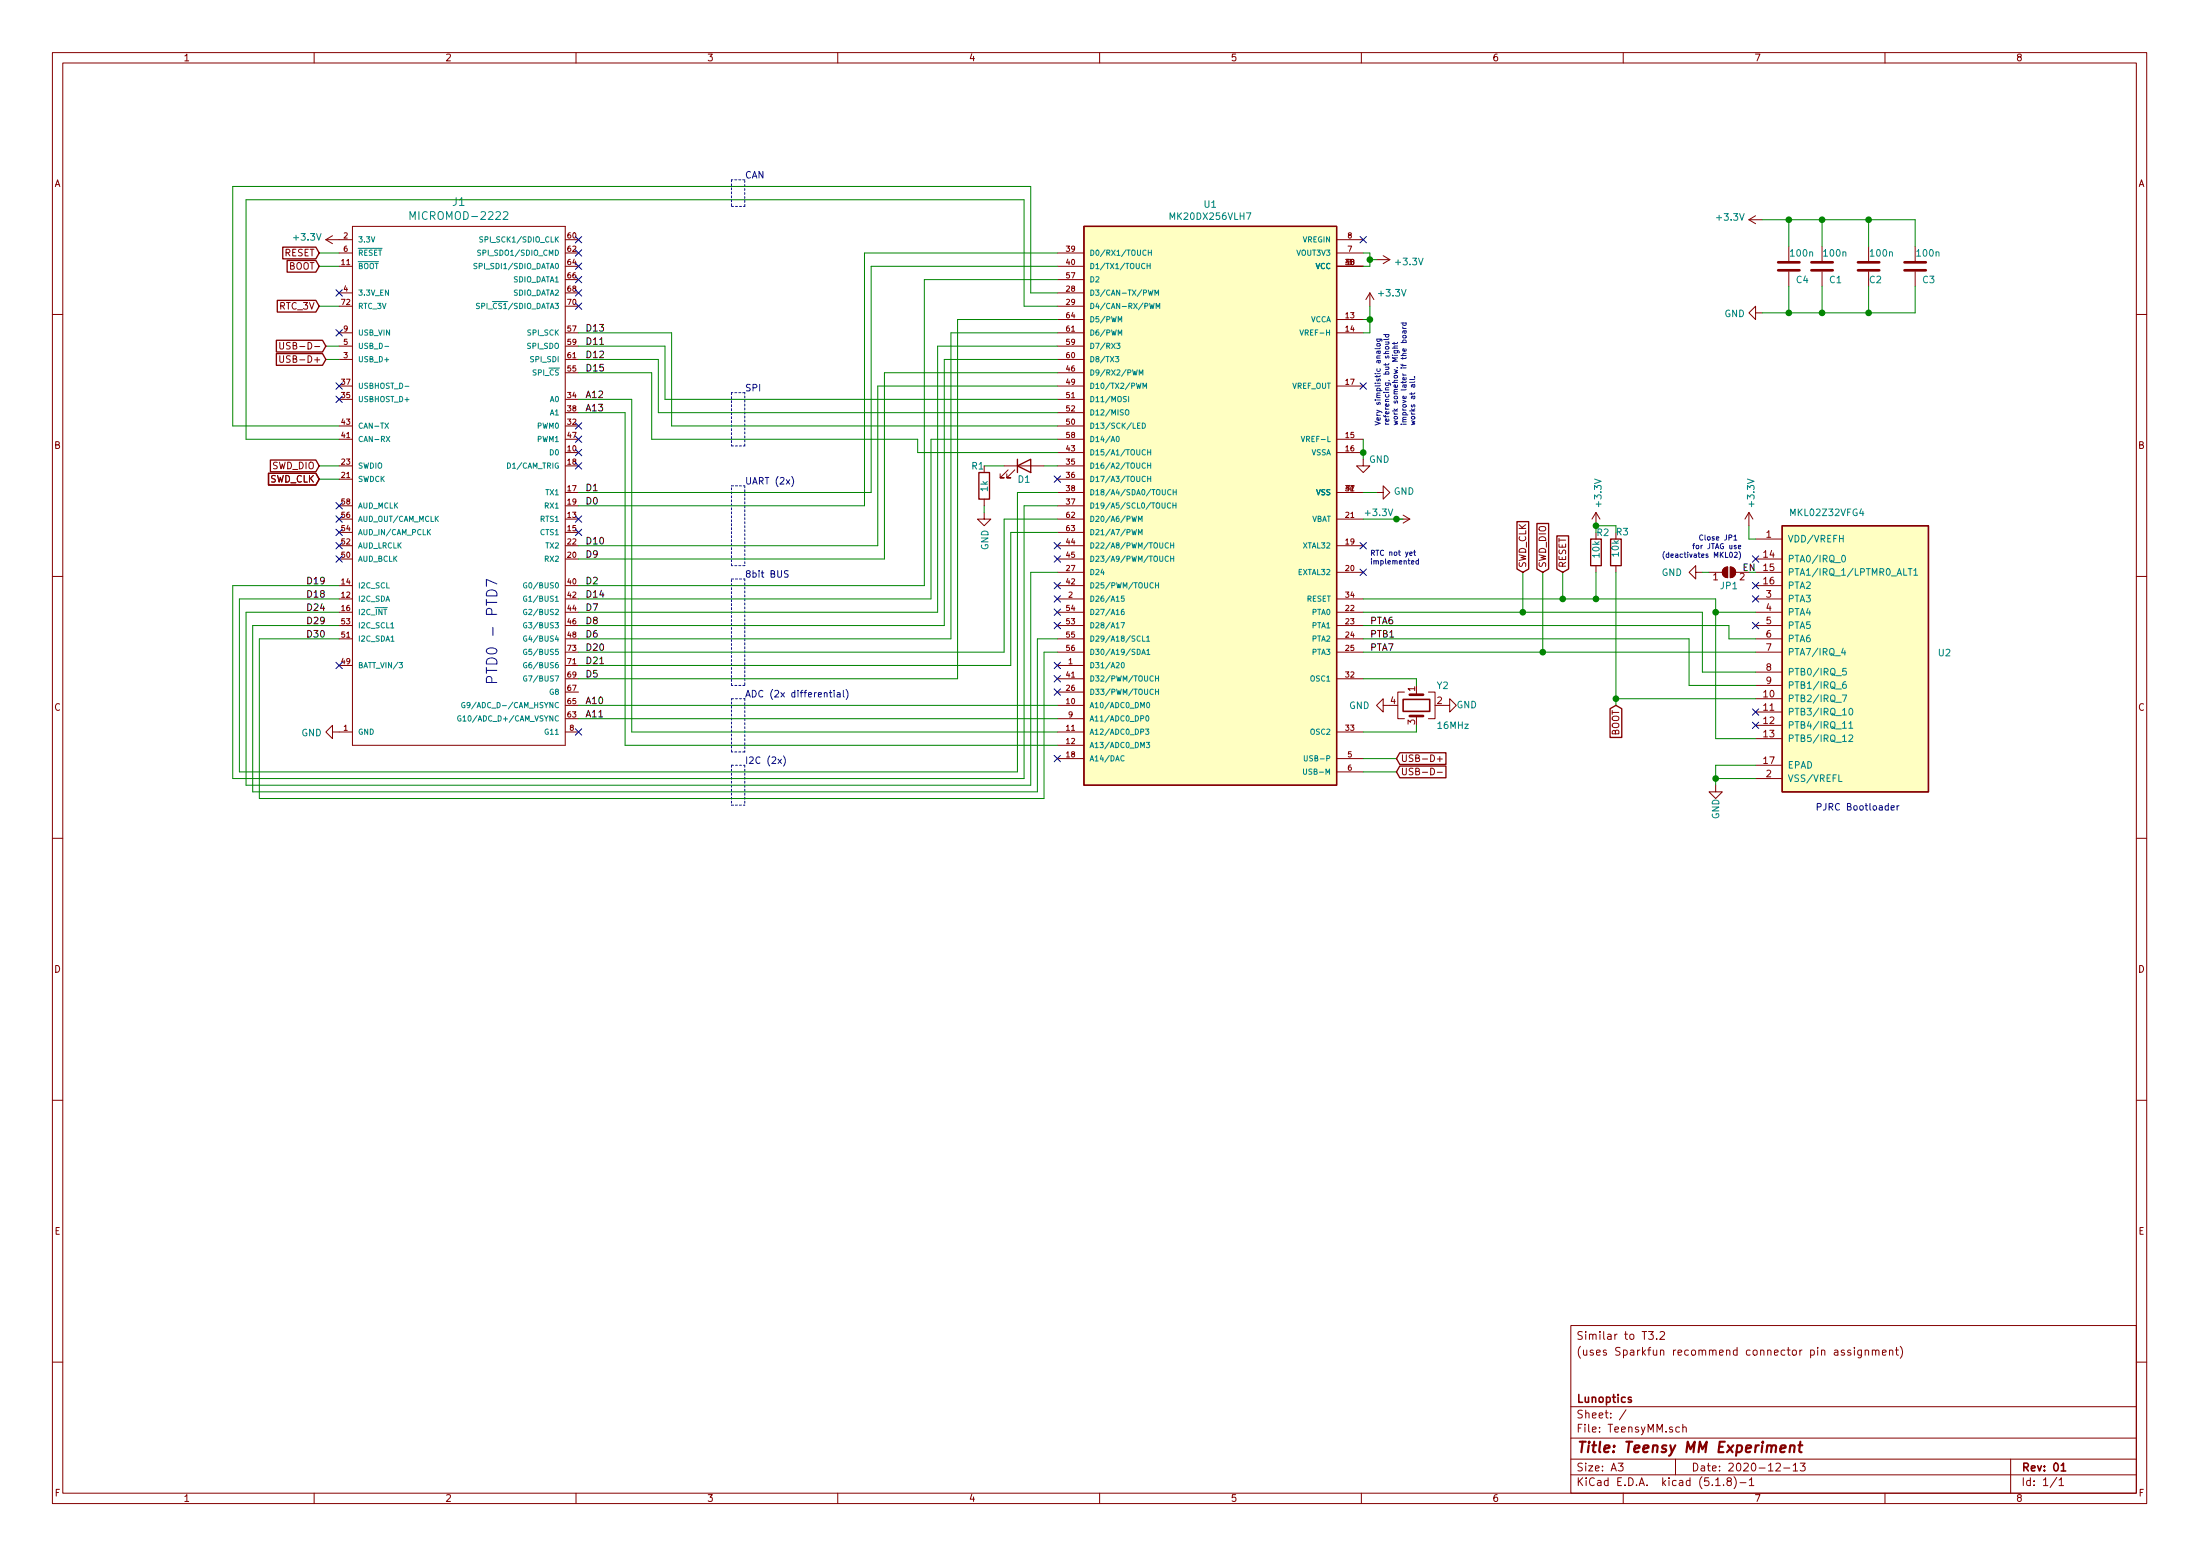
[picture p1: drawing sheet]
EESchema Schematic File Version 4
EELAYER 30 0
EELAYER END
$Descr A3 16535 11693
encoding utf-8
Sheet 1 1
Title "Teensy MM Experiment"
Date "2020-12-13"
Rev "01"
Comp "Lunoptics"
Comment1 ""
Comment2 ""
Comment3 "(uses Sparkfun recommend connector pin assignment)"
Comment4 "Similar to T3.2"
$EndDescr
$Comp
L power:+3.3V #PWR03
U 1 1
P 2550 1800
F 0 "#PWR03" H 2550 1650 50  0001 C CNN
F 1 "+3.3V" V 2565 1928 50  0000 L CNN
F 2 "" H 2550 1800 50  0001 C CNN
F 3 "" H 2550 1800 50  0001 C CNN
	1    2550 1800
	0    -1   -1   0   
$EndComp
$Comp
L power:GND #PWR04
U 1 1
P 2550 5500
F 0 "#PWR04" H 2550 5250 50  0001 C CNN
F 1 "GND" V 2555 5372 50  0000 R CNN
F 2 "" H 2550 5500 50  0001 C CNN
F 3 "" H 2550 5500 50  0001 C CNN
	1    2550 5500
	0    1    1    0   
$EndComp
Wire Wire Line
	7050 4600 4350 4600
Wire Wire Line
	7100 2700 7100 4700
Wire Wire Line
	7100 4700 4350 4700
Wire Wire Line
	4350 4800 7150 4800
Wire Wire Line
	7550 3900 7550 4900
Wire Wire Line
	7550 4900 4350 4900
Wire Wire Line
	4350 5000 7600 5000
Wire Wire Line
	7600 5000 7600 4000
Wire Wire Line
	7200 2400 7200 5100
Wire Wire Line
	7200 5100 4350 5100
Text Label 4400 4400 0    50   ~ 0
D2
Text Label 4400 4500 0    50   ~ 0
D14
Text Label 4400 4600 0    50   ~ 0
D7
Text Label 4400 4700 0    50   ~ 0
D8
Text Label 4400 4800 0    50   ~ 0
D6
Text Label 4400 4900 0    50   ~ 0
D20
Text Label 4400 5000 0    50   ~ 0
D21
Text Label 4400 5100 0    50   ~ 0
D5
Wire Wire Line
	6550 2000 6550 3700
Wire Wire Line
	6500 1900 6500 3800
Wire Wire Line
	4350 3700 6550 3700
Wire Wire Line
	6500 3800 4350 3800
Text Label 4400 3700 0    50   ~ 0
D1
Text Label 4400 3800 0    50   ~ 0
D0
Wire Wire Line
	6600 2900 6600 4100
Wire Wire Line
	6600 4100 4350 4100
Wire Wire Line
	6650 2800 6650 4200
Wire Wire Line
	6650 4200 4350 4200
Text Notes 3750 5150 1    79   ~ 0
PTD0 - PTD7
Text Label 4400 4100 0    50   ~ 0
D10
Text Label 4400 4200 0    50   ~ 0
D9
Wire Wire Line
	7150 4800 7150 2500
Text Label 4400 2500 0    50   ~ 0
D13
Text Label 4400 2700 0    50   ~ 0
D12
Text Label 4400 2600 0    50   ~ 0
D11
Wire Wire Line
	4350 2600 5000 2600
Wire Wire Line
	4350 2700 4950 2700
Wire Wire Line
	7750 2200 7750 1400
Wire Wire Line
	7750 1400 1750 1400
Wire Wire Line
	1750 1400 1750 3200
Wire Wire Line
	1850 3300 1850 1500
Wire Wire Line
	1850 1500 7700 1500
Wire Wire Line
	7700 1500 7700 2300
Wire Wire Line
	7600 4000 7950 4000
Wire Wire Line
	7950 3900 7550 3900
Wire Wire Line
	7950 2900 6600 2900
Wire Wire Line
	7950 2800 6650 2800
Wire Wire Line
	7950 2700 7100 2700
Wire Wire Line
	7950 2600 7050 2600
Wire Wire Line
	7150 2500 7950 2500
Wire Wire Line
	7950 2400 7200 2400
Wire Wire Line
	7700 2300 7950 2300
Wire Wire Line
	7950 2200 7750 2200
Wire Wire Line
	7950 2000 6550 2000
Wire Wire Line
	6500 1900 7950 1900
Wire Wire Line
	10250 3700 10350 3700
Wire Wire Line
	10250 2000 10300 2000
Wire Wire Line
	10250 1900 10300 1900
Wire Wire Line
	10300 1900 10300 1950
Wire Wire Line
	1750 3200 2550 3200
Wire Wire Line
	1850 3300 2550 3300
Wire Wire Line
	10250 5700 10500 5700
Wire Wire Line
	10250 5800 10500 5800
Text GLabel 10500 5700 2    50   Input ~ 0
USB-D+
Text GLabel 10500 5800 2    50   Input ~ 0
USB-D-
Wire Wire Line
	2550 2600 2450 2600
Wire Wire Line
	2550 2700 2450 2700
Text GLabel 2450 2600 0    50   Input ~ 0
USB-D-
Text GLabel 2450 2700 0    50   Input ~ 0
USB-D+
Wire Wire Line
	10250 5500 10650 5500
Wire Wire Line
	10250 5100 10650 5100
Wire Wire Line
	7050 2600 7050 4600
Wire Wire Line
	7000 3300 7950 3300
Wire Wire Line
	7000 4500 4350 4500
Wire Wire Line
	7000 4500 7000 3300
Wire Wire Line
	6950 2100 7950 2100
Wire Wire Line
	4350 4400 6950 4400
Wire Wire Line
	6950 4400 6950 2100
Wire Wire Line
	5000 2600 5000 3000
Wire Wire Line
	7950 3000 5000 3000
Wire Wire Line
	4950 2700 4950 3100
Wire Wire Line
	4950 3100 7950 3100
Wire Notes Line
	5500 2950 5500 3350
Wire Notes Line
	5500 3350 5600 3350
Wire Notes Line
	5600 3350 5600 2950
Wire Notes Line
	5600 2950 5500 2950
Text Notes 5600 2950 0    50   ~ 0
SPI
Wire Notes Line
	5500 3650 5600 3650
Wire Notes Line
	5600 3650 5600 4250
Wire Notes Line
	5600 4250 5500 4250
Wire Notes Line
	5500 4250 5500 3650
Text Notes 5600 3650 0    50   ~ 0
UART (2x)
Wire Notes Line
	5500 4350 5600 4350
Wire Notes Line
	5600 5150 5500 5150
Text Notes 5600 4350 0    50   ~ 0
8bit BUS
Wire Notes Line
	5500 5150 5500 4350
Wire Notes Line
	5600 4350 5600 5150
Wire Notes Line
	5500 5250 5600 5250
Wire Notes Line
	5600 5250 5600 5650
Wire Notes Line
	5600 5650 5500 5650
Wire Notes Line
	5500 5650 5500 5250
Text Notes 5600 5250 0    50   ~ 0
ADC (2x differential)
Wire Wire Line
	7950 4900 7850 4900
Wire Wire Line
	7850 4900 7850 6000
Wire Wire Line
	7950 4800 7800 4800
Wire Wire Line
	7800 4800 7800 5950
Wire Wire Line
	7950 3800 7700 3800
Wire Wire Line
	7700 3800 7700 5850
Wire Wire Line
	7950 3700 7650 3700
Wire Wire Line
	7650 3700 7650 5800
Wire Wire Line
	7650 5800 1800 5800
Wire Notes Line
	5500 5750 5600 5750
Wire Notes Line
	5600 5750 5600 6050
Wire Notes Line
	5500 5750 5500 6050
Text Notes 5600 5750 0    50   ~ 0
I2C (2x)
Wire Wire Line
	1800 4500 2550 4500
Wire Wire Line
	2550 4400 1750 4400
Wire Wire Line
	1750 5850 7700 5850
Text Label 2300 4400 0    50   ~ 0
D19
Text Label 2300 4500 0    50   ~ 0
D18
Wire Wire Line
	1900 4700 2550 4700
Wire Wire Line
	1900 5950 7800 5950
Wire Wire Line
	1950 4800 2550 4800
Wire Wire Line
	1950 6000 7850 6000
Text Label 2300 4700 0    50   ~ 0
D29
Text Label 2300 4800 0    50   ~ 0
D30
Text GLabel 2400 2000 0    50   Input ~ 0
BOOT
Wire Wire Line
	2400 1900 2550 1900
Wire Wire Line
	2400 2000 2550 2000
Wire Notes Line
	5500 1350 5500 1550
Wire Notes Line
	5500 1550 5600 1550
Wire Notes Line
	5600 1550 5600 1350
Wire Notes Line
	5600 1350 5500 1350
Text Notes 5600 1350 0    50   ~ 0
CAN
Wire Wire Line
	4350 5300 7950 5300
Wire Wire Line
	4350 5400 7950 5400
Wire Wire Line
	7950 5500 4750 5500
Wire Wire Line
	7950 5600 4700 5600
Wire Wire Line
	4350 3100 4700 3100
Wire Wire Line
	4700 3100 4700 5600
Wire Wire Line
	4350 3000 4750 3000
Wire Wire Line
	4750 3000 4750 5500
Text Label 4400 5400 0    50   ~ 0
A11
Text Label 4400 5300 0    50   ~ 0
A10
Text Label 4400 3000 0    50   ~ 0
A12
Text Label 4400 3100 0    50   ~ 0
A13
Wire Wire Line
	7950 3400 6900 3400
Wire Wire Line
	6900 3400 6900 3300
Wire Wire Line
	6900 3300 4900 3300
Wire Wire Line
	4900 3300 4900 2800
Wire Wire Line
	4900 2800 4350 2800
Text Label 4400 2800 0    50   ~ 0
D15
Wire Wire Line
	5050 2500 5050 3200
Wire Wire Line
	4350 2500 5050 2500
Wire Wire Line
	5050 3200 7950 3200
Wire Notes Line
	5500 6050 5600 6050
Text GLabel 2400 3500 0    50   Input ~ 0
SWD_DIO
Text GLabel 2400 3600 0    50   Input ~ 0
SWD_CLK
Wire Wire Line
	2400 3500 2550 3500
Wire Wire Line
	2400 3600 2550 3600
Text GLabel 2400 3600 0    50   Input ~ 0
SWD_CLK
$Comp
L power:+3.3V #PWR05
U 1 1
P 10350 1950
F 0 "#PWR05" H 10350 1800 50  0001 C CNN
F 1 "+3.3V" V 10365 2078 50  0000 L CNN
F 2 "" H 10350 1950 50  0001 C CNN
F 3 "" H 10350 1950 50  0001 C CNN
	1    10350 1950
	0    1    1    0   
$EndComp
Wire Wire Line
	10350 1950 10300 1950
Connection ~ 10300 1950
Wire Wire Line
	10300 1950 10300 2000
$Comp
L TeensyMM-rescue:MK20DX256VLH7-TeensyDIY U1
U 1 1
P 9050 3900
F 0 "U1" H 9100 6267 50  0000 C CNN
F 1 "MK20DX256VLH7" H 9100 6176 50  0000 C CNN
F 2 "NXP:QFP50P1200X1200X160-64N" H 9050 3900 50  0001 L BNN
F 3 "" H 9050 3900 50  0001 L BNN
	1    9050 3900
	1    0    0    -1  
$EndComp
$Comp
L SparkFun-MicroMod:MICROMOD-2222 J1
U 1 1
P 3450 3800
F 0 "J1" H 3450 6086 59  0000 C CNN
F 1 "MICROMOD-2222" H 3450 5981 59  0000 C CNN
F 2 "Sparkfun:M.2-CARD-E-22" H 3450 3800 50  0001 C CNN
F 3 "" H 3450 3800 50  0001 C CNN
	1    3450 3800
	1    0    0    -1  
$EndComp
Wire Wire Line
	1800 4500 1800 5800
Wire Wire Line
	1750 4400 1750 5850
Wire Wire Line
	1900 4700 1900 5950
Wire Wire Line
	1950 4800 1950 6000
Wire Wire Line
	2550 4600 1850 4600
Wire Wire Line
	1850 4600 1850 5900
Wire Wire Line
	7750 4300 7750 5900
Wire Wire Line
	7750 5900 1850 5900
Wire Wire Line
	7750 4300 7950 4300
Text Label 2300 4600 0    50   ~ 0
D24
$Comp
L TeensyMM-rescue:TeensyBootloader_MKL02Z32VFG4-TeensyDIY U2
U 1 1
P 13950 4950
F 0 "U2" H 14568 4996 50  0000 L CNN
F 1 "MKL02Z32VFG4" H 13450 6050 50  0000 L CNN
F 2 "Package_DFN_QFN:QFN-16-1EP_3x3mm_P0.5mm_EP1.9x1.9mm" H 13400 3900 50  0001 L TNN
F 3 "" H 14800 4300 50  0001 L BNN
	1    13950 4950
	1    0    0    -1  
$EndComp
Connection ~ 11750 4500
Wire Wire Line
	11750 4500 10250 4500
Wire Wire Line
	12000 4500 11750 4500
Wire Wire Line
	13200 4600 12900 4600
Wire Wire Line
	13000 4800 13200 4800
Wire Wire Line
	13000 4700 13000 4800
Connection ~ 11600 4900
Connection ~ 11450 4600
Wire Wire Line
	11450 4300 11450 4600
Wire Wire Line
	11600 4900 11600 4300
Text GLabel 11450 4300 1    50   Input ~ 0
SWD_CLK
Text GLabel 11600 4300 1    50   Input ~ 0
SWD_DIO
Text Notes 13100 4200 2    39   ~ 0
Close JP1 \nfor JTAG use\n(deactivates MKL02)
$Comp
L power:GND #PWR013
U 1 1
P 12800 4300
F 0 "#PWR013" H 12800 4050 50  0001 C CNN
F 1 "GND" V 12800 4150 50  0000 R CNN
F 2 "" H 12800 4300 50  0001 C CNN
F 3 "" H 12800 4300 50  0001 C CNN
	1    12800 4300
	0    1    1    0   
$EndComp
$Comp
L Jumper:SolderJumper_2_Open JP1
U 1 1
P 13000 4300
F 0 "JP1" H 13000 4200 50  0000 C CNN
F 1 "SolderJumper_2_Open" H 12450 4900 50  0001 C CNN
F 2 "Jumper:SolderJumper-2_P1.3mm_Open_RoundedPad1.0x1.5mm" H 13000 4300 50  0001 C CNN
F 3 "~" H 13000 4300 50  0001 C CNN
	1    13000 4300
	1    0    0    -1  
$EndComp
Wire Wire Line
	11750 4300 11750 4500
$Comp
L power:+3.3V #PWR012
U 1 1
P 13150 3950
F 0 "#PWR012" H 13150 3800 50  0001 C CNN
F 1 "+3.3V" V 13165 4078 50  0000 L CNN
F 2 "" H 13150 3950 50  0001 C CNN
F 3 "" H 13150 3950 50  0001 C CNN
	1    13150 3950
	1    0    0    -1  
$EndComp
$Comp
L power:GND #PWR014
U 1 1
P 12900 5900
F 0 "#PWR014" H 12900 5650 50  0001 C CNN
F 1 "GND" V 12900 5800 50  0000 R CNN
F 2 "" H 12900 5900 50  0001 C CNN
F 3 "" H 12900 5900 50  0001 C CNN
	1    12900 5900
	1    0    0    -1  
$EndComp
Wire Wire Line
	13200 5750 12900 5750
Wire Wire Line
	11600 4900 13200 4900
Wire Wire Line
	12700 5150 13200 5150
Wire Wire Line
	12700 4800 12700 5150
Wire Wire Line
	12700 4800 10250 4800
Wire Wire Line
	10250 4600 11450 4600
Wire Wire Line
	10250 4700 13000 4700
Wire Wire Line
	10250 4900 11600 4900
Text GLabel 2400 1900 0    50   Input ~ 0
RESET
Text GLabel 11750 4300 1    50   Input ~ 0
RESET
Text GLabel 2400 2300 0    50   Input ~ 0
RTC_3V
Wire Wire Line
	2400 2300 2550 2300
NoConn ~ 2550 2500
NoConn ~ 2550 2200
NoConn ~ 4350 1800
NoConn ~ 4350 1900
NoConn ~ 4350 2000
NoConn ~ 4350 2100
NoConn ~ 4350 2200
NoConn ~ 4350 2300
NoConn ~ 2550 5000
NoConn ~ 2550 3800
NoConn ~ 2550 3900
NoConn ~ 2550 4000
NoConn ~ 2550 4100
NoConn ~ 2550 4200
NoConn ~ 2550 2900
NoConn ~ 2550 3000
Wire Wire Line
	10650 5500 10650 5450
Wire Wire Line
	10650 5100 10650 5150
$Comp
L power:GND #PWR06
U 1 1
P 10450 5300
F 0 "#PWR06" H 10450 5050 50  0001 C CNN
F 1 "GND" V 10450 5150 50  0000 R CNN
F 2 "" H 10450 5300 50  0001 C CNN
F 3 "" H 10450 5300 50  0001 C CNN
	1    10450 5300
	0    1    1    0   
$EndComp
$Comp
L power:GND #PWR08
U 1 1
P 10850 5300
F 0 "#PWR08" H 10850 5050 50  0001 C CNN
F 1 "GND" V 10850 5200 50  0000 R CNN
F 2 "" H 10850 5300 50  0001 C CNN
F 3 "" H 10850 5300 50  0001 C CNN
	1    10850 5300
	0    -1   -1   0   
$EndComp
$Comp
L Device:Crystal_GND24 Y2
U 1 1
P 10650 5300
F 0 "Y2" V 10500 5450 50  0000 L CNN
F 1 "16MHz" V 10800 5450 50  0000 L CNN
F 2 "Crystal:Crystal_SMD_3225-4Pin_3.2x2.5mm_HandSoldering" H 10650 5300 50  0001 C CNN
F 3 "~" H 10650 5300 50  0001 C CNN
	1    10650 5300
	0    1    1    0   
$EndComp
$Comp
L Device:R R2
U 1 1
P 12000 4150
F 0 "R2" H 12000 4300 50  0000 L CNN
F 1 "10k" V 12000 4100 50  0000 L CNN
F 2 "Resistor_SMD:R_0603_1608Metric_Pad1.05x0.95mm_HandSolder" V 11930 4150 50  0001 C CNN
F 3 "~" H 12000 4150 50  0001 C CNN
	1    12000 4150
	1    0    0    -1  
$EndComp
Wire Wire Line
	12000 4300 12000 4500
Connection ~ 12000 4500
$Comp
L power:+3.3V #PWR011
U 1 1
P 12000 3950
F 0 "#PWR011" H 12000 3800 50  0001 C CNN
F 1 "+3.3V" V 12015 4078 50  0000 L CNN
F 2 "" H 12000 3950 50  0001 C CNN
F 3 "" H 12000 3950 50  0001 C CNN
	1    12000 3950
	1    0    0    -1  
$EndComp
Wire Wire Line
	12000 3950 12000 4000
$Comp
L Device:R R3
U 1 1
P 12150 4150
F 0 "R3" H 12050 4000 50  0000 L CNN
F 1 "10k" V 12150 4050 50  0000 L CNN
F 2 "Resistor_SMD:R_0603_1608Metric_Pad1.05x0.95mm_HandSolder" V 12080 4150 50  0001 C CNN
F 3 "~" H 12150 4150 50  0001 C CNN
	1    12150 4150
	-1   0    0    1   
$EndComp
Wire Wire Line
	12000 3950 12150 3950
Wire Wire Line
	12150 3950 12150 4000
Connection ~ 12000 3950
Wire Wire Line
	12150 4300 12150 5250
Connection ~ 12150 5250
Wire Wire Line
	12150 5250 13200 5250
$Comp
L Device:C C1
U 1 1
P 13700 2000
F 0 "C1" H 13750 1900 50  0000 L CNN
F 1 "100n" H 13700 2100 50  0000 L CNN
F 2 "Capacitor_SMD:C_0603_1608Metric_Pad1.08x0.95mm_HandSolder" H 13738 1850 50  0001 C CNN
F 3 "~" H 13700 2000 50  0001 C CNN
	1    13700 2000
	1    0    0    -1  
$EndComp
$Comp
L Device:C C2
U 1 1
P 14050 2000
F 0 "C2" H 14050 1900 50  0000 L CNN
F 1 "100n" H 14050 2100 50  0000 L CNN
F 2 "Capacitor_SMD:C_0603_1608Metric_Pad1.08x0.95mm_HandSolder" H 14088 1850 50  0001 C CNN
F 3 "~" H 14050 2000 50  0001 C CNN
	1    14050 2000
	1    0    0    -1  
$EndComp
$Comp
L Device:C C3
U 1 1
P 14400 2000
F 0 "C3" H 14450 1900 50  0000 L CNN
F 1 "100n" H 14400 2100 50  0000 L CNN
F 2 "Capacitor_SMD:C_0603_1608Metric_Pad1.08x0.95mm_HandSolder" H 14438 1850 50  0001 C CNN
F 3 "~" H 14400 2000 50  0001 C CNN
	1    14400 2000
	1    0    0    -1  
$EndComp
Wire Wire Line
	14400 1850 14400 1650
Wire Wire Line
	14400 1650 14050 1650
Wire Wire Line
	14400 2150 14400 2350
Wire Wire Line
	13700 1850 13700 1650
Connection ~ 13700 1650
Wire Wire Line
	13700 1650 13450 1650
Wire Wire Line
	14050 1650 14050 1850
Connection ~ 14050 1650
Wire Wire Line
	14050 1650 13700 1650
Wire Wire Line
	14050 2150 14050 2350
Wire Wire Line
	13250 2350 13450 2350
Connection ~ 14050 2350
Wire Wire Line
	14050 2350 14400 2350
Wire Wire Line
	13700 2150 13700 2350
Connection ~ 13700 2350
Wire Wire Line
	13700 2350 14050 2350
$Comp
L power:GND #PWR02
U 1 1
P 13250 2350
F 0 "#PWR02" H 13250 2100 50  0001 C CNN
F 1 "GND" V 13255 2222 50  0000 R CNN
F 2 "" H 13250 2350 50  0001 C CNN
F 3 "" H 13250 2350 50  0001 C CNN
	1    13250 2350
	0    1    1    0   
$EndComp
$Comp
L power:+3.3V #PWR01
U 1 1
P 13250 1650
F 0 "#PWR01" H 13250 1500 50  0001 C CNN
F 1 "+3.3V" V 13265 1778 50  0000 L CNN
F 2 "" H 13250 1650 50  0001 C CNN
F 3 "" H 13250 1650 50  0001 C CNN
	1    13250 1650
	0    -1   -1   0   
$EndComp
Wire Wire Line
	12900 5750 12900 5850
Wire Wire Line
	13200 5850 12900 5850
Connection ~ 12900 5850
Wire Wire Line
	12900 5850 12900 5900
Wire Wire Line
	12000 4500 12900 4500
Wire Wire Line
	12900 4500 12900 4600
Connection ~ 12900 4600
Wire Wire Line
	12900 4600 12900 5550
Wire Wire Line
	12900 5550 13200 5550
Text GLabel 12150 5300 3    50   Input ~ 0
BOOT
Wire Wire Line
	12150 5300 12150 5250
Wire Wire Line
	11450 4600 12800 4600
Wire Wire Line
	12800 4600 12800 5050
Wire Wire Line
	12800 5050 13200 5050
Text Notes 13650 6100 0    50   ~ 0
PJRC Bootloader
Wire Wire Line
	10250 3300 10250 3400
Connection ~ 10250 3400
$Comp
L power:+3.3V #PWR09
U 1 1
P 10300 2300
F 0 "#PWR09" H 10300 2150 50  0001 C CNN
F 1 "+3.3V" H 10350 2400 50  0000 L CNN
F 2 "" H 10300 2300 50  0001 C CNN
F 3 "" H 10300 2300 50  0001 C CNN
	1    10300 2300
	1    0    0    -1  
$EndComp
$Comp
L power:GND #PWR010
U 1 1
P 10250 3450
F 0 "#PWR010" H 10250 3200 50  0001 C CNN
F 1 "GND" H 10450 3450 50  0000 R CNN
F 2 "" H 10250 3450 50  0001 C CNN
F 3 "" H 10250 3450 50  0001 C CNN
	1    10250 3450
	1    0    0    -1  
$EndComp
$Comp
L power:GND #PWR07
U 1 1
P 10350 3700
F 0 "#PWR07" H 10350 3450 50  0001 C CNN
F 1 "GND" V 10355 3572 50  0000 R CNN
F 2 "" H 10350 3700 50  0001 C CNN
F 3 "" H 10350 3700 50  0001 C CNN
	1    10350 3700
	0    -1   -1   0   
$EndComp
$Comp
L power:+3.3V #PWR015
U 1 1
P 10500 3900
F 0 "#PWR015" H 10500 3750 50  0001 C CNN
F 1 "+3.3V" V 10450 3650 50  0000 L CNN
F 2 "" H 10500 3900 50  0001 C CNN
F 3 "" H 10500 3900 50  0001 C CNN
	1    10500 3900
	0    1    1    0   
$EndComp
Wire Wire Line
	10250 2400 10300 2400
Wire Wire Line
	10300 2500 10300 2400
Wire Wire Line
	10250 2500 10300 2500
Wire Wire Line
	10250 3400 10250 3450
Wire Wire Line
	10300 2300 10300 2400
Connection ~ 10300 2400
Text Notes 10650 3200 1    39   ~ 0
Very simplistic analog \nreferencing, but should \nwork somehow. Might \nimprove later if the board \nworks at all.
Wire Wire Line
	10250 3900 10500 3900
Connection ~ 10500 3900
Wire Wire Line
	10500 3900 10550 3900
Text Notes 10300 4250 0    39   ~ 0
RTC not yet\nimplemented
Wire Wire Line
	13200 4050 13150 4050
Wire Wire Line
	13150 4050 13150 3950
$Comp
L Device:C C4
U 1 1
P 13450 2000
F 0 "C4" H 13500 1900 50  0000 L CNN
F 1 "100n" H 13450 2100 50  0000 L CNN
F 2 "Capacitor_SMD:C_0603_1608Metric_Pad1.08x0.95mm_HandSolder" H 13488 1850 50  0001 C CNN
F 3 "~" H 13450 2000 50  0001 C CNN
	1    13450 2000
	1    0    0    -1  
$EndComp
Wire Wire Line
	13450 1850 13450 1650
Connection ~ 13450 1650
Wire Wire Line
	13450 1650 13250 1650
Wire Wire Line
	13450 2150 13450 2350
Connection ~ 13450 2350
Wire Wire Line
	13450 2350 13700 2350
Text Label 10300 4800 0    50   ~ 0
PTB1
Text Label 10300 4900 0    50   ~ 0
PTA7
Wire Wire Line
	13200 4300 13150 4300
Wire Wire Line
	12850 4300 12800 4300
Text Label 13100 4300 0    50   ~ 0
EN
Text Label 10300 4700 0    50   ~ 0
PTA6
$Comp
L Device:LED D1
U 1 1
P 7700 3500
F 0 "D1" H 7700 3400 50  0000 C CNN
F 1 "LED" H 7693 3626 50  0001 C CNN
F 2 "LED_SMD:LED_0805_2012Metric_Pad1.15x1.40mm_HandSolder" H 7700 3500 50  0001 C CNN
F 3 "~" H 7700 3500 50  0001 C CNN
	1    7700 3500
	1    0    0    -1  
$EndComp
$Comp
L Device:R R1
U 1 1
P 7400 3650
F 0 "R1" H 7300 3800 50  0000 L CNN
F 1 "1k" V 7400 3600 50  0000 L CNN
F 2 "Resistor_SMD:R_0603_1608Metric_Pad1.05x0.95mm_HandSolder" V 7330 3650 50  0001 C CNN
F 3 "~" H 7400 3650 50  0001 C CNN
	1    7400 3650
	1    0    0    -1  
$EndComp
Wire Wire Line
	7850 3500 7950 3500
$Comp
L power:GND #PWR0101
U 1 1
P 7400 3850
F 0 "#PWR0101" H 7400 3600 50  0001 C CNN
F 1 "GND" V 7405 3722 50  0000 R CNN
F 2 "" H 7400 3850 50  0001 C CNN
F 3 "" H 7400 3850 50  0001 C CNN
	1    7400 3850
	1    0    0    -1  
$EndComp
Wire Wire Line
	7400 3850 7400 3800
Wire Wire Line
	7400 3500 7550 3500
NoConn ~ 4350 3200
NoConn ~ 4350 3300
NoConn ~ 4350 3400
NoConn ~ 4350 3500
NoConn ~ 4350 3900
NoConn ~ 4350 4000
NoConn ~ 4350 5500
NoConn ~ 7950 3600
NoConn ~ 7950 4100
NoConn ~ 7950 4200
NoConn ~ 7950 4400
NoConn ~ 7950 4500
NoConn ~ 7950 4600
NoConn ~ 7950 4700
NoConn ~ 7950 5000
NoConn ~ 7950 5100
NoConn ~ 7950 5200
NoConn ~ 7950 5700
NoConn ~ 10250 4300
NoConn ~ 10250 4100
NoConn ~ 10250 2900
NoConn ~ 10250 1800
NoConn ~ 13200 4200
NoConn ~ 13200 4400
NoConn ~ 13200 4500
NoConn ~ 13200 4700
NoConn ~ 13200 5350
NoConn ~ 13200 5450
$EndSCHEMATC
